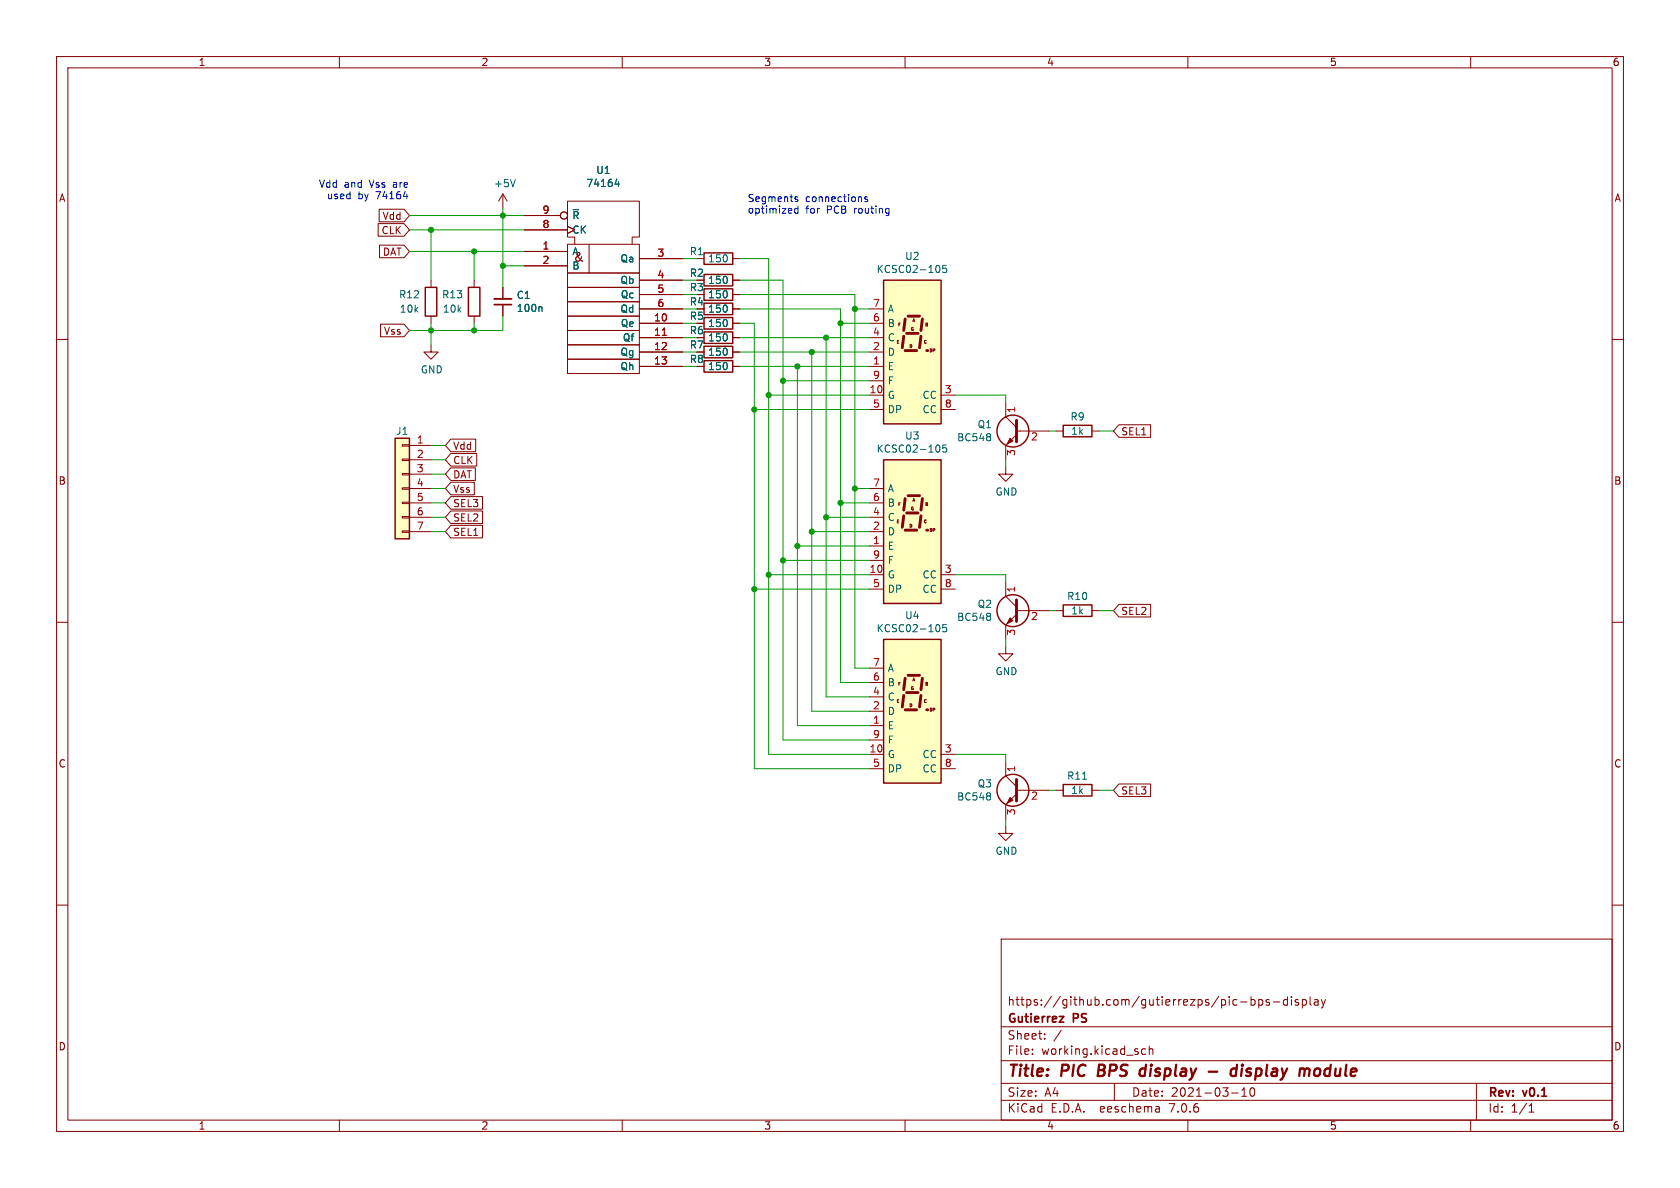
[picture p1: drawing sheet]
(kicad_sch (version 20230121) (generator eeschema)

 (paper "A4")

 (title_block
  (title "PIC BPS display - display module")
  (date "2021-03-10")
  (rev "v0.1")
  (company "Gutierrez PS")
  (comment 1 "https://github.com/gutierrezps/pic-bps-display"))

 (lib_symbols
  (symbol "Connector_Generic:Conn_01x07" (pin_names (offset 1.016) hide) (in_bom yes) (on_board yes)
   (property "Reference" "J" (at 0 10.16 0) (effects (font (size 1.27 1.27))))
   (property "Value" "Conn_01x07" (at 0 -10.16 0) (effects (font (size 1.27 1.27))))
   (property "Footprint" "" (at 0 0 0) (effects (font (size 1.27 1.27)) hide))
   (property "Datasheet" "~" (at 0 0 0) (effects (font (size 1.27 1.27)) hide))
   (symbol "Conn_01x07_1_1"
    (rectangle (start -1.27 -7.493) (end 0 -7.747) (stroke (width 0.1524) (type default)) (fill (type none)))
    (rectangle (start -1.27 -4.953) (end 0 -5.207) (stroke (width 0.1524) (type default)) (fill (type none)))
    (rectangle (start -1.27 -2.413) (end 0 -2.667) (stroke (width 0.1524) (type default)) (fill (type none)))
    (rectangle (start -1.27 0.127) (end 0 -0.127) (stroke (width 0.1524) (type default)) (fill (type none)))
    (rectangle (start -1.27 2.667) (end 0 2.413) (stroke (width 0.1524) (type default)) (fill (type none)))
    (rectangle (start -1.27 5.207) (end 0 4.953) (stroke (width 0.1524) (type default)) (fill (type none)))
    (rectangle (start -1.27 7.747) (end 0 7.493) (stroke (width 0.1524) (type default)) (fill (type none)))
    (rectangle (start -1.27 8.89) (end 1.27 -8.89) (stroke (width 0.254) (type default)) (fill (type background)))
    (pin passive line (at -5.08 7.62 0) (length 3.81) (name "Pin_1" (effects (font (size 1.27 1.27)))) (number "1" (effects (font (size 1.27 1.27)))))
    (pin passive line (at -5.08 5.08 0) (length 3.81) (name "Pin_2" (effects (font (size 1.27 1.27)))) (number "2" (effects (font (size 1.27 1.27)))))
    (pin passive line (at -5.08 2.54 0) (length 3.81) (name "Pin_3" (effects (font (size 1.27 1.27)))) (number "3" (effects (font (size 1.27 1.27)))))
    (pin passive line (at -5.08 0 0) (length 3.81) (name "Pin_4" (effects (font (size 1.27 1.27)))) (number "4" (effects (font (size 1.27 1.27)))))
    (pin passive line (at -5.08 -2.54 0) (length 3.81) (name "Pin_5" (effects (font (size 1.27 1.27)))) (number "5" (effects (font (size 1.27 1.27)))))
    (pin passive line (at -5.08 -5.08 0) (length 3.81) (name "Pin_6" (effects (font (size 1.27 1.27)))) (number "6" (effects (font (size 1.27 1.27)))))
    (pin passive line (at -5.08 -7.62 0) (length 3.81) (name "Pin_7" (effects (font (size 1.27 1.27)))) (number "7" (effects (font (size 1.27 1.27)))))))
  (symbol "Device:C_Small" (pin_numbers hide) (pin_names (offset 0.254) hide) (in_bom yes) (on_board yes)
   (property "Reference" "C" (at 0.254 1.778 0) (effects (font (size 1.27 1.27)) (justify left)))
   (property "Value" "C_Small" (at 0.254 -2.032 0) (effects (font (size 1.27 1.27)) (justify left)))
   (property "Footprint" "" (at 0 0 0) (effects (font (size 1.27 1.27)) hide))
   (property "Datasheet" "~" (at 0 0 0) (effects (font (size 1.27 1.27)) hide))
   (symbol "C_Small_0_1"
    (polyline (pts (xy -1.524 -0.508) (xy 1.524 -0.508)) (stroke (width 0.3302) (type default)) (fill (type none)))
    (polyline (pts (xy -1.524 0.508) (xy 1.524 0.508)) (stroke (width 0.3048) (type default)) (fill (type none))))
   (symbol "C_Small_1_1"
    (pin passive line (at 0 2.54 270) (length 2.032) (name "~" (effects (font (size 1.27 1.27)))) (number "1" (effects (font (size 1.27 1.27)))))
    (pin passive line (at 0 -2.54 90) (length 2.032) (name "~" (effects (font (size 1.27 1.27)))) (number "2" (effects (font (size 1.27 1.27)))))))
  (symbol "Device:R" (pin_numbers hide) (pin_names (offset 0)) (in_bom yes) (on_board yes)
   (property "Reference" "R" (at 2.032 0 90) (effects (font (size 1.27 1.27))))
   (property "Value" "R" (at 0 0 90) (effects (font (size 1.27 1.27))))
   (property "Footprint" "" (at -1.778 0 90) (effects (font (size 1.27 1.27)) hide))
   (property "Datasheet" "~" (at 0 0 0) (effects (font (size 1.27 1.27)) hide))
   (symbol "R_0_1"
    (rectangle (start -1.016 -2.54) (end 1.016 2.54) (stroke (width 0.254) (type default)) (fill (type none))))
   (symbol "R_1_1"
    (pin passive line (at 0 3.81 270) (length 1.27) (name "~" (effects (font (size 1.27 1.27)))) (number "1" (effects (font (size 1.27 1.27)))))
    (pin passive line (at 0 -3.81 90) (length 1.27) (name "~" (effects (font (size 1.27 1.27)))) (number "2" (effects (font (size 1.27 1.27)))))))
  (symbol "Display_Character:KCSC02-105" (pin_names (offset 0.635)) (in_bom yes) (on_board yes)
   (property "Reference" "U" (at -2.54 13.97 0) (effects (font (size 1.27 1.27)) (justify right)))
   (property "Value" "KCSC02-105" (at 1.27 13.97 0) (effects (font (size 1.27 1.27)) (justify left)))
   (property "Footprint" "Display_7Segment:KCSC02-105" (at 0 -15.24 0) (effects (font (size 1.27 1.27)) hide))
   (property "Datasheet" "http://www.kingbright.com/attachments/file/psearch/000/00/00/KCSC02-105(Ver.9A).pdf" (at -12.7 12.065 0) (effects (font (size 1.27 1.27)) (justify left) hide))
   (symbol "KCSC02-105_0_0"
    (text "A" (at 0.254 5.588 0) (effects (font (size 0.508 0.508))))
    (text "B" (at 2.54 4.826 0) (effects (font (size 0.508 0.508))))
    (text "C" (at 2.286 1.778 0) (effects (font (size 0.508 0.508))))
    (text "D" (at -0.254 1.016 0) (effects (font (size 0.508 0.508))))
    (text "DP" (at 3.556 0.254 0) (effects (font (size 0.508 0.508))))
    (text "E" (at -2.54 1.778 0) (effects (font (size 0.508 0.508))))
    (text "F" (at -2.286 4.826 0) (effects (font (size 0.508 0.508))))
    (text "G" (at 0 4.064 0) (effects (font (size 0.508 0.508)))))
   (symbol "KCSC02-105_0_1"
    (rectangle (start -5.08 12.7) (end 5.08 -12.7) (stroke (width 0.254) (type default)) (fill (type background)))
    (polyline (pts (xy -1.524 2.794) (xy -1.778 0.762)) (stroke (width 0.508) (type default)) (fill (type none)))
    (polyline (pts (xy -1.27 0.254) (xy 0.762 0.254)) (stroke (width 0.508) (type default)) (fill (type none)))
    (polyline (pts (xy -1.27 5.842) (xy -1.524 3.81)) (stroke (width 0.508) (type default)) (fill (type none)))
    (polyline (pts (xy -1.016 3.302) (xy 1.016 3.302)) (stroke (width 0.508) (type default)) (fill (type none)))
    (polyline (pts (xy -0.762 6.35) (xy 1.27 6.35)) (stroke (width 0.508) (type default)) (fill (type none)))
    (polyline (pts (xy 1.524 2.794) (xy 1.27 0.762)) (stroke (width 0.508) (type default)) (fill (type none)))
    (polyline (pts (xy 1.778 5.842) (xy 1.524 3.81)) (stroke (width 0.508) (type default)) (fill (type none)))
    (polyline (pts (xy 2.54 0.254) (xy 2.54 0.254)) (stroke (width 0.508) (type default)) (fill (type none))))
   (symbol "KCSC02-105_1_1"
    (pin input line (at -7.62 -2.54 0) (length 2.54) (name "E" (effects (font (size 1.27 1.27)))) (number "1" (effects (font (size 1.27 1.27)))))
    (pin input line (at -7.62 -7.62 0) (length 2.54) (name "G" (effects (font (size 1.27 1.27)))) (number "10" (effects (font (size 1.27 1.27)))))
    (pin input line (at -7.62 0 0) (length 2.54) (name "D" (effects (font (size 1.27 1.27)))) (number "2" (effects (font (size 1.27 1.27)))))
    (pin input line (at 7.62 -7.62 180) (length 2.54) (name "CC" (effects (font (size 1.27 1.27)))) (number "3" (effects (font (size 1.27 1.27)))))
    (pin input line (at -7.62 2.54 0) (length 2.54) (name "C" (effects (font (size 1.27 1.27)))) (number "4" (effects (font (size 1.27 1.27)))))
    (pin input line (at -7.62 -10.16 0) (length 2.54) (name "DP" (effects (font (size 1.27 1.27)))) (number "5" (effects (font (size 1.27 1.27)))))
    (pin input line (at -7.62 5.08 0) (length 2.54) (name "B" (effects (font (size 1.27 1.27)))) (number "6" (effects (font (size 1.27 1.27)))))
    (pin input line (at -7.62 7.62 0) (length 2.54) (name "A" (effects (font (size 1.27 1.27)))) (number "7" (effects (font (size 1.27 1.27)))))
    (pin input line (at 7.62 -10.16 180) (length 2.54) (name "CC" (effects (font (size 1.27 1.27)))) (number "8" (effects (font (size 1.27 1.27)))))
    (pin input line (at -7.62 -5.08 0) (length 2.54) (name "F" (effects (font (size 1.27 1.27)))) (number "9" (effects (font (size 1.27 1.27)))))))
  (symbol "Transistor_BJT:BC548" (pin_names (offset 0) hide) (in_bom yes) (on_board yes)
   (property "Reference" "Q" (at 5.08 1.905 0) (effects (font (size 1.27 1.27)) (justify left)))
   (property "Value" "BC548" (at 5.08 0 0) (effects (font (size 1.27 1.27)) (justify left)))
   (property "Footprint" "Package_TO_SOT_THT:TO-92_Inline" (at 5.08 -1.905 0) (effects (font (size 1.27 1.27) italic) (justify left) hide))
   (property "Datasheet" "https://www.onsemi.com/pub/Collateral/BC550-D.pdf" (at 0 0 0) (effects (font (size 1.27 1.27)) (justify left) hide))
   (symbol "BC548_0_1"
    (polyline (pts (xy 0 0) (xy 0.635 0)) (stroke (width 0) (type default)) (fill (type none)))
    (polyline (pts (xy 0.635 0.635) (xy 2.54 2.54)) (stroke (width 0) (type default)) (fill (type none)))
    (polyline (pts (xy 0.635 -0.635) (xy 2.54 -2.54) (xy 2.54 -2.54)) (stroke (width 0) (type default)) (fill (type none)))
    (polyline (pts (xy 0.635 1.905) (xy 0.635 -1.905) (xy 0.635 -1.905)) (stroke (width 0.508) (type default)) (fill (type none)))
    (polyline (pts (xy 1.27 -1.778) (xy 1.778 -1.27) (xy 2.286 -2.286) (xy 1.27 -1.778) (xy 1.27 -1.778)) (stroke (width 0) (type default)) (fill (type outline)))
    (circle (center 1.27 0) (radius 2.8194) (stroke (width 0.254) (type default)) (fill (type none))))
   (symbol "BC548_1_1"
    (pin passive line (at 2.54 5.08 270) (length 2.54) (name "C" (effects (font (size 1.27 1.27)))) (number "1" (effects (font (size 1.27 1.27)))))
    (pin input line (at -5.08 0 0) (length 5.08) (name "B" (effects (font (size 1.27 1.27)))) (number "2" (effects (font (size 1.27 1.27)))))
    (pin passive line (at 2.54 -5.08 90) (length 2.54) (name "E" (effects (font (size 1.27 1.27)))) (number "3" (effects (font (size 1.27 1.27)))))))
  (symbol "display-rescue:74164-74xx_IEEE" (pin_names (offset 0.762)) (in_bom yes) (on_board yes)
   (property "Reference" "U" (at 8.89 6.35 0) (effects (font (size 1.27 1.27))))
   (property "Value" "74xx_IEEE_74164" (at 6.35 -22.86 0) (effects (font (size 1.27 1.27))))
   (property "Footprint" "" (at 0 0 0) (effects (font (size 1.27 1.27)) hide))
   (property "Datasheet" "" (at 0 0 0) (effects (font (size 1.27 1.27)) hide))
   (symbol "74164-74xx_IEEE_0_0"
    (text "&" (at -4.318 -1.016 0) (effects (font (size 1.524 1.524)))))
   (symbol "74164-74xx_IEEE_0_1"
    (rectangle (start -6.35 -19.05) (end 6.35 -21.59) (stroke (width 0) (type solid)) (fill (type none)))
    (rectangle (start -6.35 -16.51) (end 6.35 -19.05) (stroke (width 0) (type solid)) (fill (type none)))
    (rectangle (start -6.35 -13.97) (end 6.35 -16.51) (stroke (width 0) (type solid)) (fill (type none)))
    (rectangle (start -6.35 -11.43) (end 6.35 -13.97) (stroke (width 0) (type solid)) (fill (type none)))
    (rectangle (start -6.35 -8.89) (end 6.35 -11.43) (stroke (width 0) (type solid)) (fill (type none)))
    (rectangle (start -6.35 -6.35) (end 6.35 -8.89) (stroke (width 0) (type solid)) (fill (type none)))
    (rectangle (start -6.35 -3.81) (end 6.35 -6.35) (stroke (width 0) (type solid)) (fill (type none)))
    (rectangle (start -6.35 1.27) (end 6.35 -3.81) (stroke (width 0) (type solid)) (fill (type none)))
    (polyline (pts (xy -2.54 1.27) (xy -2.54 -3.81) (xy -2.54 -3.81)) (stroke (width 0) (type solid)) (fill (type none)))
    (polyline (pts (xy -5.08 1.27) (xy -5.08 2.54) (xy -6.35 2.54) (xy -6.35 8.89) (xy 6.35 8.89) (xy 6.35 2.54) (xy 5.08 2.54) (xy 5.08 1.27) (xy 5.08 1.27)) (stroke (width 0) (type solid)) (fill (type none))))
   (symbol "74164-74xx_IEEE_1_1"
    (pin input line (at -13.97 0 0) (length 7.62) (name "A" (effects (font (size 1.27 1.27)))) (number "1" (effects (font (size 1.27 1.27)))))
    (pin output line (at 13.97 -12.7 180) (length 7.62) (name "Qe" (effects (font (size 1.27 1.27)))) (number "10" (effects (font (size 1.27 1.27)))))
    (pin output line (at 13.97 -15.24 180) (length 7.62) (name "Qf" (effects (font (size 1.27 1.27)))) (number "11" (effects (font (size 1.27 1.27)))))
    (pin output line (at 13.97 -17.78 180) (length 7.62) (name "Qg" (effects (font (size 1.27 1.27)))) (number "12" (effects (font (size 1.27 1.27)))))
    (pin output line (at 13.97 -20.32 180) (length 7.62) (name "Qh" (effects (font (size 1.27 1.27)))) (number "13" (effects (font (size 1.27 1.27)))))
    (pin power_in line (at 5.08 8.89 270) (length 0) hide (name "Vdd" (effects (font (size 1.27 1.27)))) (number "14" (effects (font (size 1.27 1.27)))))
    (pin input line (at -13.97 -2.54 0) (length 7.62) (name "B" (effects (font (size 1.27 1.27)))) (number "2" (effects (font (size 1.27 1.27)))))
    (pin output line (at 13.97 -1.27 180) (length 7.62) (name "Qa" (effects (font (size 1.27 1.27)))) (number "3" (effects (font (size 1.27 1.27)))))
    (pin output line (at 13.97 -5.08 180) (length 7.62) (name "Qb" (effects (font (size 1.27 1.27)))) (number "4" (effects (font (size 1.27 1.27)))))
    (pin output line (at 13.97 -7.62 180) (length 7.62) (name "Qc" (effects (font (size 1.27 1.27)))) (number "5" (effects (font (size 1.27 1.27)))))
    (pin output line (at 13.97 -10.16 180) (length 7.62) (name "Qd" (effects (font (size 1.27 1.27)))) (number "6" (effects (font (size 1.27 1.27)))))
    (pin power_in line (at 0 8.89 270) (length 0) hide (name "Vss" (effects (font (size 1.27 1.27)))) (number "7" (effects (font (size 1.27 1.27)))))
    (pin input clock (at -13.97 3.81 0) (length 7.62) (name "CK" (effects (font (size 1.27 1.27)))) (number "8" (effects (font (size 1.27 1.27)))))
    (pin input inverted (at -13.97 6.35 0) (length 7.62) (name "~{R}" (effects (font (size 1.27 1.27)))) (number "9" (effects (font (size 1.27 1.27)))))))
  (symbol "power:+5V" (power) (pin_names (offset 0)) (in_bom yes) (on_board yes)
   (property "Reference" "#PWR" (at 0 -3.81 0) (effects (font (size 1.27 1.27)) hide))
   (property "Value" "+5V" (at 0 3.556 0) (effects (font (size 1.27 1.27))))
   (property "Footprint" "" (at 0 0 0) (effects (font (size 1.27 1.27)) hide))
   (property "Datasheet" "" (at 0 0 0) (effects (font (size 1.27 1.27)) hide))
   (symbol "+5V_0_1"
    (polyline (pts (xy -0.762 1.27) (xy 0 2.54)) (stroke (width 0) (type default)) (fill (type none)))
    (polyline (pts (xy 0 0) (xy 0 2.54)) (stroke (width 0) (type default)) (fill (type none)))
    (polyline (pts (xy 0 2.54) (xy 0.762 1.27)) (stroke (width 0) (type default)) (fill (type none))))
   (symbol "+5V_1_1"
    (pin power_in line (at 0 0 90) (length 0) hide (name "+5V" (effects (font (size 1.27 1.27)))) (number "1" (effects (font (size 1.27 1.27)))))))
  (symbol "power:GND" (power) (pin_names (offset 0)) (in_bom yes) (on_board yes)
   (property "Reference" "#PWR" (at 0 -6.35 0) (effects (font (size 1.27 1.27)) hide))
   (property "Value" "GND" (at 0 -3.81 0) (effects (font (size 1.27 1.27))))
   (property "Footprint" "" (at 0 0 0) (effects (font (size 1.27 1.27)) hide))
   (property "Datasheet" "" (at 0 0 0) (effects (font (size 1.27 1.27)) hide))
   (symbol "GND_0_1"
    (polyline (pts (xy 0 0) (xy 0 -1.27) (xy 1.27 -1.27) (xy 0 -2.54) (xy -1.27 -1.27) (xy 0 -1.27)) (stroke (width 0) (type default)) (fill (type none))))
   (symbol "GND_1_1"
    (pin power_in line (at 0 0 270) (length 0) hide (name "GND" (effects (font (size 1.27 1.27)))) (number "1" (effects (font (size 1.27 1.27))))))))

 (junction (at 88.9 38.1) (diameter 0) (color 0 0 0 0))
 (junction (at 151.13 54.61) (diameter 0) (color 0 0 0 0))
 (junction (at 138.43 99.06) (diameter 0) (color 0 0 0 0))
 (junction (at 135.89 101.6) (diameter 0) (color 0 0 0 0))
 (junction (at 140.97 96.52) (diameter 0) (color 0 0 0 0))
 (junction (at 88.9 46.99) (diameter 0) (color 0 0 0 0))
 (junction (at 143.51 62.23) (diameter 0) (color 0 0 0 0))
 (junction (at 133.35 104.14) (diameter 0) (color 0 0 0 0))
 (junction (at 151.13 86.36) (diameter 0) (color 0 0 0 0))
 (junction (at 138.43 67.31) (diameter 0) (color 0 0 0 0))
 (junction (at 140.97 64.77) (diameter 0) (color 0 0 0 0))
 (junction (at 148.59 57.15) (diameter 0) (color 0 0 0 0))
 (junction (at 146.05 91.44) (diameter 0) (color 0 0 0 0))
 (junction (at 148.59 88.9) (diameter 0) (color 0 0 0 0))
 (junction (at 143.51 93.98) (diameter 0) (color 0 0 0 0))
 (junction (at 76.2 40.64) (diameter 0) (color 0 0 0 0))
 (junction (at 133.35 72.39) (diameter 0) (color 0 0 0 0))
 (junction (at 76.2 58.42) (diameter 0) (color 0 0 0 0))
 (junction (at 146.05 59.69) (diameter 0) (color 0 0 0 0))
 (junction (at 135.89 69.85) (diameter 0) (color 0 0 0 0))
 (junction (at 83.82 44.45) (diameter 0) (color 0 0 0 0))
 (junction (at 83.82 58.42) (diameter 0) (color 0 0 0 0))

 (wire (pts (xy 133.35 72.39) (xy 133.35 57.15)) (stroke (width 0) (type default)))
 (wire (pts (xy 153.67 54.61) (xy 151.13 54.61)) (stroke (width 0) (type default)))
 (wire (pts (xy 138.43 67.31) (xy 138.43 99.06)) (stroke (width 0) (type default)))
 (wire (pts (xy 151.13 52.07) (xy 130.81 52.07)) (stroke (width 0) (type default)))
 (wire (pts (xy 120.65 62.23) (xy 123.19 62.23)) (stroke (width 0) (type default)))
 (wire (pts (xy 83.82 57.15) (xy 83.82 58.42)) (stroke (width 0) (type default)))
 (wire (pts (xy 140.97 96.52) (xy 140.97 128.27)) (stroke (width 0) (type default)))
 (wire (pts (xy 133.35 135.89) (xy 153.67 135.89)) (stroke (width 0) (type default)))
 (wire (pts (xy 120.65 57.15) (xy 123.19 57.15)) (stroke (width 0) (type default)))
 (wire (pts (xy 83.82 44.45) (xy 92.71 44.45)) (stroke (width 0) (type default)))
 (wire (pts (xy 123.19 54.61) (xy 120.65 54.61)) (stroke (width 0) (type default)))
 (wire (pts (xy 123.19 59.69) (xy 120.65 59.69)) (stroke (width 0) (type default)))
 (wire (pts (xy 146.05 91.44) (xy 153.67 91.44)) (stroke (width 0) (type default)))
 (wire (pts (xy 76.2 60.96) (xy 76.2 58.42)) (stroke (width 0) (type default)))
 (wire (pts (xy 177.8 101.6) (xy 168.91 101.6)) (stroke (width 0) (type default)))
 (wire (pts (xy 153.67 118.11) (xy 151.13 118.11)) (stroke (width 0) (type default)))
 (wire (pts (xy 120.65 45.72) (xy 123.19 45.72)) (stroke (width 0) (type default)))
 (wire (pts (xy 177.8 134.62) (xy 177.8 133.35)) (stroke (width 0) (type default)))
 (wire (pts (xy 88.9 38.1) (xy 88.9 46.99)) (stroke (width 0) (type default)))
 (wire (pts (xy 177.8 69.85) (xy 168.91 69.85)) (stroke (width 0) (type default)))
 (wire (pts (xy 153.67 86.36) (xy 151.13 86.36)) (stroke (width 0) (type default)))
 (wire (pts (xy 151.13 118.11) (xy 151.13 86.36)) (stroke (width 0) (type default)))
 (wire (pts (xy 88.9 50.8) (xy 88.9 46.99)) (stroke (width 0) (type default)))
 (wire (pts (xy 76.2 86.36) (xy 78.74 86.36)) (stroke (width 0) (type default)))
 (wire (pts (xy 123.19 64.77) (xy 120.65 64.77)) (stroke (width 0) (type default)))
 (wire (pts (xy 148.59 88.9) (xy 153.67 88.9)) (stroke (width 0) (type default)))
 (wire (pts (xy 135.89 69.85) (xy 135.89 45.72)) (stroke (width 0) (type default)))
 (wire (pts (xy 133.35 104.14) (xy 153.67 104.14)) (stroke (width 0) (type default)))
 (wire (pts (xy 138.43 49.53) (xy 130.81 49.53)) (stroke (width 0) (type default)))
 (wire (pts (xy 76.2 58.42) (xy 76.2 57.15)) (stroke (width 0) (type default)))
 (wire (pts (xy 72.39 40.64) (xy 76.2 40.64)) (stroke (width 0) (type default)))
 (wire (pts (xy 151.13 54.61) (xy 151.13 52.07)) (stroke (width 0) (type default)))
 (wire (pts (xy 76.2 40.64) (xy 92.71 40.64)) (stroke (width 0) (type default)))
 (wire (pts (xy 138.43 67.31) (xy 138.43 49.53)) (stroke (width 0) (type default)))
 (wire (pts (xy 78.74 83.82) (xy 76.2 83.82)) (stroke (width 0) (type default)))
 (wire (pts (xy 153.67 93.98) (xy 143.51 93.98)) (stroke (width 0) (type default)))
 (wire (pts (xy 88.9 58.42) (xy 83.82 58.42)) (stroke (width 0) (type default)))
 (wire (pts (xy 146.05 91.44) (xy 146.05 123.19)) (stroke (width 0) (type default)))
 (wire (pts (xy 135.89 45.72) (xy 130.81 45.72)) (stroke (width 0) (type default)))
 (wire (pts (xy 78.74 93.98) (xy 76.2 93.98)) (stroke (width 0) (type default)))
 (wire (pts (xy 76.2 91.44) (xy 78.74 91.44)) (stroke (width 0) (type default)))
 (wire (pts (xy 133.35 72.39) (xy 133.35 104.14)) (stroke (width 0) (type default)))
 (wire (pts (xy 88.9 38.1) (xy 92.71 38.1)) (stroke (width 0) (type default)))
 (wire (pts (xy 78.74 78.74) (xy 76.2 78.74)) (stroke (width 0) (type default)))
 (wire (pts (xy 138.43 99.06) (xy 138.43 130.81)) (stroke (width 0) (type default)))
 (wire (pts (xy 143.51 93.98) (xy 143.51 62.23)) (stroke (width 0) (type default)))
 (wire (pts (xy 196.85 76.2) (xy 194.31 76.2)) (stroke (width 0) (type default)))
 (wire (pts (xy 135.89 133.35) (xy 135.89 101.6)) (stroke (width 0) (type default)))
 (wire (pts (xy 177.8 102.87) (xy 177.8 101.6)) (stroke (width 0) (type default)))
 (wire (pts (xy 135.89 101.6) (xy 135.89 69.85)) (stroke (width 0) (type default)))
 (wire (pts (xy 177.8 146.05) (xy 177.8 144.78)) (stroke (width 0) (type default)))
 (wire (pts (xy 130.81 62.23) (xy 143.51 62.23)) (stroke (width 0) (type default)))
 (wire (pts (xy 186.69 76.2) (xy 185.42 76.2)) (stroke (width 0) (type default)))
 (wire (pts (xy 76.2 49.53) (xy 76.2 40.64)) (stroke (width 0) (type default)))
 (wire (pts (xy 153.67 67.31) (xy 138.43 67.31)) (stroke (width 0) (type default)))
 (wire (pts (xy 140.97 128.27) (xy 153.67 128.27)) (stroke (width 0) (type default)))
 (wire (pts (xy 186.69 139.7) (xy 185.42 139.7)) (stroke (width 0) (type default)))
 (wire (pts (xy 146.05 59.69) (xy 146.05 91.44)) (stroke (width 0) (type default)))
 (wire (pts (xy 177.8 82.55) (xy 177.8 81.28)) (stroke (width 0) (type default)))
 (wire (pts (xy 177.8 71.12) (xy 177.8 69.85)) (stroke (width 0) (type default)))
 (wire (pts (xy 130.81 64.77) (xy 140.97 64.77)) (stroke (width 0) (type default)))
 (wire (pts (xy 143.51 62.23) (xy 153.67 62.23)) (stroke (width 0) (type default)))
 (wire (pts (xy 83.82 49.53) (xy 83.82 44.45)) (stroke (width 0) (type default)))
 (wire (pts (xy 140.97 96.52) (xy 153.67 96.52)) (stroke (width 0) (type default)))
 (wire (pts (xy 148.59 54.61) (xy 130.81 54.61)) (stroke (width 0) (type default)))
 (wire (pts (xy 76.2 81.28) (xy 78.74 81.28)) (stroke (width 0) (type default)))
 (wire (pts (xy 133.35 72.39) (xy 153.67 72.39)) (stroke (width 0) (type default)))
 (wire (pts (xy 153.67 125.73) (xy 143.51 125.73)) (stroke (width 0) (type default)))
 (wire (pts (xy 76.2 88.9) (xy 78.74 88.9)) (stroke (width 0) (type default)))
 (wire (pts (xy 151.13 86.36) (xy 151.13 54.61)) (stroke (width 0) (type default)))
 (wire (pts (xy 196.85 107.95) (xy 194.31 107.95)) (stroke (width 0) (type default)))
 (wire (pts (xy 123.19 49.53) (xy 120.65 49.53)) (stroke (width 0) (type default)))
 (wire (pts (xy 148.59 88.9) (xy 148.59 120.65)) (stroke (width 0) (type default)))
 (wire (pts (xy 153.67 133.35) (xy 135.89 133.35)) (stroke (width 0) (type default)))
 (wire (pts (xy 72.39 58.42) (xy 76.2 58.42)) (stroke (width 0) (type default)))
 (wire (pts (xy 133.35 57.15) (xy 130.81 57.15)) (stroke (width 0) (type default)))
 (wire (pts (xy 120.65 52.07) (xy 123.19 52.07)) (stroke (width 0) (type default)))
 (wire (pts (xy 153.67 57.15) (xy 148.59 57.15)) (stroke (width 0) (type default)))
 (wire (pts (xy 146.05 123.19) (xy 153.67 123.19)) (stroke (width 0) (type default)))
 (wire (pts (xy 130.81 59.69) (xy 146.05 59.69)) (stroke (width 0) (type default)))
 (wire (pts (xy 186.69 107.95) (xy 185.42 107.95)) (stroke (width 0) (type default)))
 (wire (pts (xy 83.82 58.42) (xy 76.2 58.42)) (stroke (width 0) (type default)))
 (wire (pts (xy 177.8 114.3) (xy 177.8 113.03)) (stroke (width 0) (type default)))
 (wire (pts (xy 72.39 38.1) (xy 88.9 38.1)) (stroke (width 0) (type default)))
 (wire (pts (xy 133.35 104.14) (xy 133.35 135.89)) (stroke (width 0) (type default)))
 (wire (pts (xy 140.97 64.77) (xy 153.67 64.77)) (stroke (width 0) (type default)))
 (wire (pts (xy 196.85 139.7) (xy 194.31 139.7)) (stroke (width 0) (type default)))
 (wire (pts (xy 88.9 46.99) (xy 92.71 46.99)) (stroke (width 0) (type default)))
 (wire (pts (xy 148.59 57.15) (xy 148.59 54.61)) (stroke (width 0) (type default)))
 (wire (pts (xy 143.51 125.73) (xy 143.51 93.98)) (stroke (width 0) (type default)))
 (wire (pts (xy 177.8 133.35) (xy 168.91 133.35)) (stroke (width 0) (type default)))
 (wire (pts (xy 88.9 36.83) (xy 88.9 38.1)) (stroke (width 0) (type default)))
 (wire (pts (xy 153.67 69.85) (xy 135.89 69.85)) (stroke (width 0) (type default)))
 (wire (pts (xy 138.43 99.06) (xy 153.67 99.06)) (stroke (width 0) (type default)))
 (wire (pts (xy 88.9 55.88) (xy 88.9 58.42)) (stroke (width 0) (type default)))
 (wire (pts (xy 153.67 101.6) (xy 135.89 101.6)) (stroke (width 0) (type default)))
 (wire (pts (xy 140.97 64.77) (xy 140.97 96.52)) (stroke (width 0) (type default)))
 (wire (pts (xy 138.43 130.81) (xy 153.67 130.81)) (stroke (width 0) (type default)))
 (wire (pts (xy 148.59 57.15) (xy 148.59 88.9)) (stroke (width 0) (type default)))
 (wire (pts (xy 72.39 44.45) (xy 83.82 44.45)) (stroke (width 0) (type default)))
 (wire (pts (xy 148.59 120.65) (xy 153.67 120.65)) (stroke (width 0) (type default)))
 (wire (pts (xy 146.05 59.69) (xy 153.67 59.69)) (stroke (width 0) (type default)))

 (text "Segments connections\noptimized for PCB routing" (at 132.08 38.1 0) (effects (font (size 1.27 1.27)) (justify left bottom)))
 (text "Vdd and Vss are\nused by 74164" (at 72.39 35.56 0) (effects (font (size 1.27 1.27)) (justify right bottom)))

 (global_label "SEL1" (shape input) (at 78.74 93.98 0) (effects (font (size 1.27 1.27)) (justify left))
  (property "Intersheetrefs" "${INTERSHEET_REFS}" (at 78.74 93.98 0) (effects (font (size 1.27 1.27)) hide)))
 (global_label "CLK" (shape input) (at 78.74 81.28 0) (effects (font (size 1.27 1.27)) (justify left))
  (property "Intersheetrefs" "${INTERSHEET_REFS}" (at 78.74 81.28 0) (effects (font (size 1.27 1.27)) hide)))
 (global_label "SEL3" (shape input) (at 196.85 139.7 0) (effects (font (size 1.27 1.27)) (justify left))
  (property "Intersheetrefs" "${INTERSHEET_REFS}" (at 196.85 139.7 0) (effects (font (size 1.27 1.27)) hide)))
 (global_label "SEL2" (shape input) (at 196.85 107.95 0) (effects (font (size 1.27 1.27)) (justify left))
  (property "Intersheetrefs" "${INTERSHEET_REFS}" (at 196.85 107.95 0) (effects (font (size 1.27 1.27)) hide)))
 (global_label "SEL1" (shape input) (at 196.85 76.2 0) (effects (font (size 1.27 1.27)) (justify left))
  (property "Intersheetrefs" "${INTERSHEET_REFS}" (at 196.85 76.2 0) (effects (font (size 1.27 1.27)) hide)))
 (global_label "Vss" (shape input) (at 78.74 86.36 0) (effects (font (size 1.27 1.27)) (justify left))
  (property "Intersheetrefs" "${INTERSHEET_REFS}" (at 78.74 86.36 0) (effects (font (size 1.27 1.27)) hide)))
 (global_label "SEL3" (shape input) (at 78.74 88.9 0) (effects (font (size 1.27 1.27)) (justify left))
  (property "Intersheetrefs" "${INTERSHEET_REFS}" (at 78.74 88.9 0) (effects (font (size 1.27 1.27)) hide)))
 (global_label "Vdd" (shape input) (at 72.39 38.1 180) (effects (font (size 1.27 1.27)) (justify right))
  (property "Intersheetrefs" "${INTERSHEET_REFS}" (at 72.39 38.1 0) (effects (font (size 1.27 1.27)) hide)))
 (global_label "Vss" (shape input) (at 72.39 58.42 180) (effects (font (size 1.27 1.27)) (justify right))
  (property "Intersheetrefs" "${INTERSHEET_REFS}" (at 72.39 58.42 0) (effects (font (size 1.27 1.27)) hide)))
 (global_label "DAT" (shape input) (at 78.74 83.82 0) (effects (font (size 1.27 1.27)) (justify left))
  (property "Intersheetrefs" "${INTERSHEET_REFS}" (at 78.74 83.82 0) (effects (font (size 1.27 1.27)) hide)))
 (global_label "DAT" (shape input) (at 72.39 44.45 180) (effects (font (size 1.27 1.27)) (justify right))
  (property "Intersheetrefs" "${INTERSHEET_REFS}" (at 72.39 44.45 0) (effects (font (size 1.27 1.27)) hide)))
 (global_label "CLK" (shape input) (at 72.39 40.64 180) (effects (font (size 1.27 1.27)) (justify right))
  (property "Intersheetrefs" "${INTERSHEET_REFS}" (at 72.39 40.64 0) (effects (font (size 1.27 1.27)) hide)))
 (global_label "Vdd" (shape input) (at 78.74 78.74 0) (effects (font (size 1.27 1.27)) (justify left))
  (property "Intersheetrefs" "${INTERSHEET_REFS}" (at 78.74 78.74 0) (effects (font (size 1.27 1.27)) hide)))
 (global_label "SEL2" (shape input) (at 78.74 91.44 0) (effects (font (size 1.27 1.27)) (justify left))
  (property "Intersheetrefs" "${INTERSHEET_REFS}" (at 78.74 91.44 0) (effects (font (size 1.27 1.27)) hide)))

 (symbol (lib_id "display-rescue:74164-74xx_IEEE") (at 106.68 44.45 0) (unit 1) (in_bom yes) (on_board yes) (dnp no)
  (property "Reference" "U1" (at 106.68 30.0736 0) (effects (font (size 1.27 1.27))))
  (property "Value" "74164" (at 106.68 32.385 0) (effects (font (size 1.27 1.27))))
  (property "Footprint" "Package_DIP:DIP-14_W7.62mm_LongPads" (at 106.68 44.45 0) (effects (font (size 1.27 1.27)) hide))
  (property "Datasheet" "" (at 106.68 44.45 0) (effects (font (size 1.27 1.27)) hide)) (pin "1") (pin "10") (pin "11") (pin "12") (pin "13") (pin "14") (pin "2") (pin "3") (pin "4") (pin "5") (pin "6") (pin "7") (pin "8") (pin "9"))

 (symbol (lib_id "Device:R") (at 127 49.53 270) (unit 1) (in_bom yes) (on_board yes) (dnp no)
  (property "Reference" "R2" (at 123.19 48.26 90) (effects (font (size 1.27 1.27))))
  (property "Value" "150" (at 127 49.53 90) (effects (font (size 1.27 1.27))))
  (property "Footprint" "Resistor_THT:R_Axial_DIN0207_L6.3mm_D2.5mm_P10.16mm_Horizontal" (at 127 47.752 90) (effects (font (size 1.27 1.27)) hide))
  (property "Datasheet" "~" (at 127 49.53 0) (effects (font (size 1.27 1.27)) hide)) (pin "1") (pin "2"))

 (symbol (lib_id "Device:R") (at 127 52.07 270) (unit 1) (in_bom yes) (on_board yes) (dnp no)
  (property "Reference" "R3" (at 123.19 50.8 90) (effects (font (size 1.27 1.27))))
  (property "Value" "150" (at 127 52.07 90) (effects (font (size 1.27 1.27))))
  (property "Footprint" "Resistor_THT:R_Axial_DIN0207_L6.3mm_D2.5mm_P10.16mm_Horizontal" (at 127 50.292 90) (effects (font (size 1.27 1.27)) hide))
  (property "Datasheet" "~" (at 127 52.07 0) (effects (font (size 1.27 1.27)) hide)) (pin "1") (pin "2"))

 (symbol (lib_id "Device:R") (at 127 54.61 270) (unit 1) (in_bom yes) (on_board yes) (dnp no)
  (property "Reference" "R4" (at 123.19 53.34 90) (effects (font (size 1.27 1.27))))
  (property "Value" "150" (at 127 54.61 90) (effects (font (size 1.27 1.27))))
  (property "Footprint" "Resistor_THT:R_Axial_DIN0207_L6.3mm_D2.5mm_P10.16mm_Horizontal" (at 127 52.832 90) (effects (font (size 1.27 1.27)) hide))
  (property "Datasheet" "~" (at 127 54.61 0) (effects (font (size 1.27 1.27)) hide)) (pin "1") (pin "2"))

 (symbol (lib_id "Device:R") (at 127 57.15 270) (unit 1) (in_bom yes) (on_board yes) (dnp no)
  (property "Reference" "R5" (at 123.19 55.88 90) (effects (font (size 1.27 1.27))))
  (property "Value" "150" (at 127 57.15 90) (effects (font (size 1.27 1.27))))
  (property "Footprint" "Resistor_THT:R_Axial_DIN0207_L6.3mm_D2.5mm_P10.16mm_Horizontal" (at 127 55.372 90) (effects (font (size 1.27 1.27)) hide))
  (property "Datasheet" "~" (at 127 57.15 0) (effects (font (size 1.27 1.27)) hide)) (pin "1") (pin "2"))

 (symbol (lib_id "Device:R") (at 127 59.69 270) (unit 1) (in_bom yes) (on_board yes) (dnp no)
  (property "Reference" "R6" (at 123.19 58.42 90) (effects (font (size 1.27 1.27))))
  (property "Value" "150" (at 127 59.69 90) (effects (font (size 1.27 1.27))))
  (property "Footprint" "Resistor_THT:R_Axial_DIN0207_L6.3mm_D2.5mm_P10.16mm_Horizontal" (at 127 57.912 90) (effects (font (size 1.27 1.27)) hide))
  (property "Datasheet" "~" (at 127 59.69 0) (effects (font (size 1.27 1.27)) hide)) (pin "1") (pin "2"))

 (symbol (lib_id "Device:R") (at 127 62.23 270) (unit 1) (in_bom yes) (on_board yes) (dnp no)
  (property "Reference" "R7" (at 123.19 60.96 90) (effects (font (size 1.27 1.27))))
  (property "Value" "150" (at 127 62.23 90) (effects (font (size 1.27 1.27))))
  (property "Footprint" "Resistor_THT:R_Axial_DIN0207_L6.3mm_D2.5mm_P10.16mm_Horizontal" (at 127 60.452 90) (effects (font (size 1.27 1.27)) hide))
  (property "Datasheet" "~" (at 127 62.23 0) (effects (font (size 1.27 1.27)) hide)) (pin "1") (pin "2"))

 (symbol (lib_id "Device:R") (at 127 64.77 270) (unit 1) (in_bom yes) (on_board yes) (dnp no)
  (property "Reference" "R8" (at 123.19 63.5 90) (effects (font (size 1.27 1.27))))
  (property "Value" "150" (at 127 64.77 90) (effects (font (size 1.27 1.27))))
  (property "Footprint" "Resistor_THT:R_Axial_DIN0207_L6.3mm_D2.5mm_P10.16mm_Horizontal" (at 127 62.992 90) (effects (font (size 1.27 1.27)) hide))
  (property "Datasheet" "~" (at 127 64.77 0) (effects (font (size 1.27 1.27)) hide)) (pin "1") (pin "2"))

 (symbol (lib_id "Device:R") (at 127 45.72 270) (unit 1) (in_bom yes) (on_board yes) (dnp no)
  (property "Reference" "R1" (at 123.19 44.45 90) (effects (font (size 1.27 1.27))))
  (property "Value" "150" (at 127 45.72 90) (effects (font (size 1.27 1.27))))
  (property "Footprint" "Resistor_THT:R_Axial_DIN0207_L6.3mm_D2.5mm_P10.16mm_Horizontal" (at 127 43.942 90) (effects (font (size 1.27 1.27)) hide))
  (property "Datasheet" "~" (at 127 45.72 0) (effects (font (size 1.27 1.27)) hide)) (pin "1") (pin "2"))

 (symbol (lib_id "Device:R") (at 76.2 53.34 0) (unit 1) (in_bom yes) (on_board yes) (dnp no)
  (property "Reference" "R12" (at 72.39 52.07 0) (effects (font (size 1.27 1.27))))
  (property "Value" "10k" (at 72.39 54.61 0) (effects (font (size 1.27 1.27))))
  (property "Footprint" "Resistor_THT:R_Axial_DIN0207_L6.3mm_D2.5mm_P10.16mm_Horizontal" (at 74.422 53.34 90) (effects (font (size 1.27 1.27)) hide))
  (property "Datasheet" "~" (at 76.2 53.34 0) (effects (font (size 1.27 1.27)) hide)) (pin "1") (pin "2"))

 (symbol (lib_id "Device:R") (at 83.82 53.34 0) (unit 1) (in_bom yes) (on_board yes) (dnp no)
  (property "Reference" "R13" (at 80.01 52.07 0) (effects (font (size 1.27 1.27))))
  (property "Value" "10k" (at 80.01 54.61 0) (effects (font (size 1.27 1.27))))
  (property "Footprint" "Resistor_THT:R_Axial_DIN0207_L6.3mm_D2.5mm_P10.16mm_Horizontal" (at 82.042 53.34 90) (effects (font (size 1.27 1.27)) hide))
  (property "Datasheet" "~" (at 83.82 53.34 0) (effects (font (size 1.27 1.27)) hide)) (pin "1") (pin "2"))

 (symbol (lib_id "power:GND") (at 76.2 60.96 0) (unit 1) (in_bom yes) (on_board yes) (dnp no)
  (property "Reference" "#PWR04" (at 76.2 67.31 0) (effects (font (size 1.27 1.27)) hide))
  (property "Value" "GND" (at 76.327 65.3542 0) (effects (font (size 1.27 1.27))))
  (property "Footprint" "" (at 76.2 60.96 0) (effects (font (size 1.27 1.27)) hide))
  (property "Datasheet" "" (at 76.2 60.96 0) (effects (font (size 1.27 1.27)) hide)) (pin "1"))

 (symbol (lib_id "Display_Character:KCSC02-105") (at 161.29 62.23 0) (unit 1) (in_bom yes) (on_board yes) (dnp no)
  (property "Reference" "U2" (at 161.29 45.2882 0) (effects (font (size 1.27 1.27))))
  (property "Value" "KCSC02-105" (at 161.29 47.5996 0) (effects (font (size 1.27 1.27))))
  (property "Footprint" "Display_7Segment:7SegmentLED_LTS6760_LTS6780" (at 161.29 77.47 0) (effects (font (size 1.27 1.27)) hide))
  (property "Datasheet" "http://www.kingbright.com/attachments/file/psearch/000/00/00/KCSC02-105(Ver.9A).pdf" (at 148.59 50.165 0) (effects (font (size 1.27 1.27)) (justify left) hide)) (pin "1") (pin "10") (pin "2") (pin "3") (pin "4") (pin "5") (pin "6") (pin "7") (pin "8") (pin "9"))

 (symbol (lib_id "Display_Character:KCSC02-105") (at 161.29 93.98 0) (unit 1) (in_bom yes) (on_board yes) (dnp no)
  (property "Reference" "U3" (at 161.29 77.0382 0) (effects (font (size 1.27 1.27))))
  (property "Value" "KCSC02-105" (at 161.29 79.3496 0) (effects (font (size 1.27 1.27))))
  (property "Footprint" "Display_7Segment:7SegmentLED_LTS6760_LTS6780" (at 161.29 109.22 0) (effects (font (size 1.27 1.27)) hide))
  (property "Datasheet" "http://www.kingbright.com/attachments/file/psearch/000/00/00/KCSC02-105(Ver.9A).pdf" (at 148.59 81.915 0) (effects (font (size 1.27 1.27)) (justify left) hide)) (pin "1") (pin "10") (pin "2") (pin "3") (pin "4") (pin "5") (pin "6") (pin "7") (pin "8") (pin "9"))

 (symbol (lib_id "Display_Character:KCSC02-105") (at 161.29 125.73 0) (unit 1) (in_bom yes) (on_board yes) (dnp no)
  (property "Reference" "U4" (at 161.29 108.7882 0) (effects (font (size 1.27 1.27))))
  (property "Value" "KCSC02-105" (at 161.29 111.0996 0) (effects (font (size 1.27 1.27))))
  (property "Footprint" "Display_7Segment:7SegmentLED_LTS6760_LTS6780" (at 161.29 140.97 0) (effects (font (size 1.27 1.27)) hide))
  (property "Datasheet" "http://www.kingbright.com/attachments/file/psearch/000/00/00/KCSC02-105(Ver.9A).pdf" (at 148.59 113.665 0) (effects (font (size 1.27 1.27)) (justify left) hide)) (pin "1") (pin "10") (pin "2") (pin "3") (pin "4") (pin "5") (pin "6") (pin "7") (pin "8") (pin "9"))

 (symbol (lib_id "Transistor_BJT:BC548") (at 180.34 76.2 0) (mirror y) (unit 1) (in_bom yes) (on_board yes) (dnp no)
  (property "Reference" "Q1" (at 175.4886 75.0316 0) (effects (font (size 1.27 1.27)) (justify left)))
  (property "Value" "BC548" (at 175.4886 77.343 0) (effects (font (size 1.27 1.27)) (justify left)))
  (property "Footprint" "Package_TO_SOT_THT:TO-92_Inline_Wide" (at 175.26 78.105 0) (effects (font (size 1.27 1.27) italic) (justify left) hide))
  (property "Datasheet" "http://www.fairchildsemi.com/ds/BC/BC547.pdf" (at 180.34 76.2 0) (effects (font (size 1.27 1.27)) (justify left) hide)) (pin "1") (pin "2") (pin "3"))

 (symbol (lib_id "power:GND") (at 177.8 82.55 0) (unit 1) (in_bom yes) (on_board yes) (dnp no)
  (property "Reference" "#PWR0101" (at 177.8 88.9 0) (effects (font (size 1.27 1.27)) hide))
  (property "Value" "GND" (at 177.927 86.9442 0) (effects (font (size 1.27 1.27))))
  (property "Footprint" "" (at 177.8 82.55 0) (effects (font (size 1.27 1.27)) hide))
  (property "Datasheet" "" (at 177.8 82.55 0) (effects (font (size 1.27 1.27)) hide)) (pin "1"))

 (symbol (lib_id "Device:R") (at 190.5 107.95 270) (unit 1) (in_bom yes) (on_board yes) (dnp no)
  (property "Reference" "R10" (at 190.5 105.41 90) (effects (font (size 1.27 1.27))))
  (property "Value" "1k" (at 190.5 107.95 90) (effects (font (size 1.27 1.27))))
  (property "Footprint" "Resistor_THT:R_Axial_DIN0207_L6.3mm_D2.5mm_P10.16mm_Horizontal" (at 190.5 106.172 90) (effects (font (size 1.27 1.27)) hide))
  (property "Datasheet" "~" (at 190.5 107.95 0) (effects (font (size 1.27 1.27)) hide)) (pin "1") (pin "2"))

 (symbol (lib_id "Transistor_BJT:BC548") (at 180.34 107.95 0) (mirror y) (unit 1) (in_bom yes) (on_board yes) (dnp no)
  (property "Reference" "Q2" (at 175.4886 106.7816 0) (effects (font (size 1.27 1.27)) (justify left)))
  (property "Value" "BC548" (at 175.4886 109.093 0) (effects (font (size 1.27 1.27)) (justify left)))
  (property "Footprint" "Package_TO_SOT_THT:TO-92_Inline_Wide" (at 175.26 109.855 0) (effects (font (size 1.27 1.27) italic) (justify left) hide))
  (property "Datasheet" "http://www.fairchildsemi.com/ds/BC/BC547.pdf" (at 180.34 107.95 0) (effects (font (size 1.27 1.27)) (justify left) hide)) (pin "1") (pin "2") (pin "3"))

 (symbol (lib_id "power:GND") (at 177.8 114.3 0) (unit 1) (in_bom yes) (on_board yes) (dnp no)
  (property "Reference" "#PWR0103" (at 177.8 120.65 0) (effects (font (size 1.27 1.27)) hide))
  (property "Value" "GND" (at 177.927 118.6942 0) (effects (font (size 1.27 1.27))))
  (property "Footprint" "" (at 177.8 114.3 0) (effects (font (size 1.27 1.27)) hide))
  (property "Datasheet" "" (at 177.8 114.3 0) (effects (font (size 1.27 1.27)) hide)) (pin "1"))

 (symbol (lib_id "Device:R") (at 190.5 139.7 270) (unit 1) (in_bom yes) (on_board yes) (dnp no)
  (property "Reference" "R11" (at 190.5 137.16 90) (effects (font (size 1.27 1.27))))
  (property "Value" "1k" (at 190.5 139.7 90) (effects (font (size 1.27 1.27))))
  (property "Footprint" "Resistor_THT:R_Axial_DIN0207_L6.3mm_D2.5mm_P10.16mm_Horizontal" (at 190.5 137.922 90) (effects (font (size 1.27 1.27)) hide))
  (property "Datasheet" "~" (at 190.5 139.7 0) (effects (font (size 1.27 1.27)) hide)) (pin "1") (pin "2"))

 (symbol (lib_id "Transistor_BJT:BC548") (at 180.34 139.7 0) (mirror y) (unit 1) (in_bom yes) (on_board yes) (dnp no)
  (property "Reference" "Q3" (at 175.4886 138.5316 0) (effects (font (size 1.27 1.27)) (justify left)))
  (property "Value" "BC548" (at 175.4886 140.843 0) (effects (font (size 1.27 1.27)) (justify left)))
  (property "Footprint" "Package_TO_SOT_THT:TO-92_Inline_Wide" (at 175.26 141.605 0) (effects (font (size 1.27 1.27) italic) (justify left) hide))
  (property "Datasheet" "http://www.fairchildsemi.com/ds/BC/BC547.pdf" (at 180.34 139.7 0) (effects (font (size 1.27 1.27)) (justify left) hide)) (pin "1") (pin "2") (pin "3"))

 (symbol (lib_id "power:GND") (at 177.8 146.05 0) (unit 1) (in_bom yes) (on_board yes) (dnp no)
  (property "Reference" "#PWR0104" (at 177.8 152.4 0) (effects (font (size 1.27 1.27)) hide))
  (property "Value" "GND" (at 177.927 150.4442 0) (effects (font (size 1.27 1.27))))
  (property "Footprint" "" (at 177.8 146.05 0) (effects (font (size 1.27 1.27)) hide))
  (property "Datasheet" "" (at 177.8 146.05 0) (effects (font (size 1.27 1.27)) hide)) (pin "1"))

 (symbol (lib_id "Device:R") (at 190.5 76.2 270) (unit 1) (in_bom yes) (on_board yes) (dnp no)
  (property "Reference" "R9" (at 190.5 73.66 90) (effects (font (size 1.27 1.27))))
  (property "Value" "1k" (at 190.5 76.2 90) (effects (font (size 1.27 1.27))))
  (property "Footprint" "Resistor_THT:R_Axial_DIN0207_L6.3mm_D2.5mm_P10.16mm_Horizontal" (at 190.5 74.422 90) (effects (font (size 1.27 1.27)) hide))
  (property "Datasheet" "~" (at 190.5 76.2 0) (effects (font (size 1.27 1.27)) hide)) (pin "1") (pin "2"))

 (symbol (lib_id "Connector_Generic:Conn_01x07") (at 71.12 86.36 0) (mirror y) (unit 1) (in_bom yes) (on_board yes) (dnp no)
  (property "Reference" "J1" (at 71.12 76.2 0) (effects (font (size 1.27 1.27))))
  (property "Value" "Conn_01x07" (at 73.2028 75.5396 0) (effects (font (size 1.27 1.27)) hide))
  (property "Footprint" "Connector_PinHeader_2.54mm:PinHeader_1x07_P2.54mm_Vertical" (at 71.12 86.36 0) (effects (font (size 1.27 1.27)) hide))
  (property "Datasheet" "~" (at 71.12 86.36 0) (effects (font (size 1.27 1.27)) hide)) (pin "1") (pin "2") (pin "3") (pin "4") (pin "5") (pin "6") (pin "7"))

 (symbol (lib_id "power:+5V") (at 88.9 36.83 0) (unit 1) (in_bom yes) (on_board yes) (dnp no)
  (property "Reference" "#PWR0102" (at 88.9 40.64 0) (effects (font (size 1.27 1.27)) hide))
  (property "Value" "+5V" (at 89.281 32.4358 0) (effects (font (size 1.27 1.27))))
  (property "Footprint" "" (at 88.9 36.83 0) (effects (font (size 1.27 1.27)) hide))
  (property "Datasheet" "" (at 88.9 36.83 0) (effects (font (size 1.27 1.27)) hide)) (pin "1"))

 (symbol (lib_id "Device:C_Small") (at 88.9 53.34 180) (unit 1) (in_bom yes) (on_board yes) (dnp no)
  (property "Reference" "C1" (at 91.2368 52.1716 0) (effects (font (size 1.27 1.27)) (justify right)))
  (property "Value" "100n" (at 91.2368 54.483 0) (effects (font (size 1.27 1.27)) (justify right)))
  (property "Footprint" "Capacitor_SMD:C_0805_2012Metric_Pad1.15x1.40mm_HandSolder" (at 88.9 53.34 0) (effects (font (size 1.27 1.27)) hide))
  (property "Datasheet" "~" (at 88.9 53.34 0) (effects (font (size 1.27 1.27)) hide)) (pin "1") (pin "2"))

 (sheet_instances (path "" (page "1"))))
